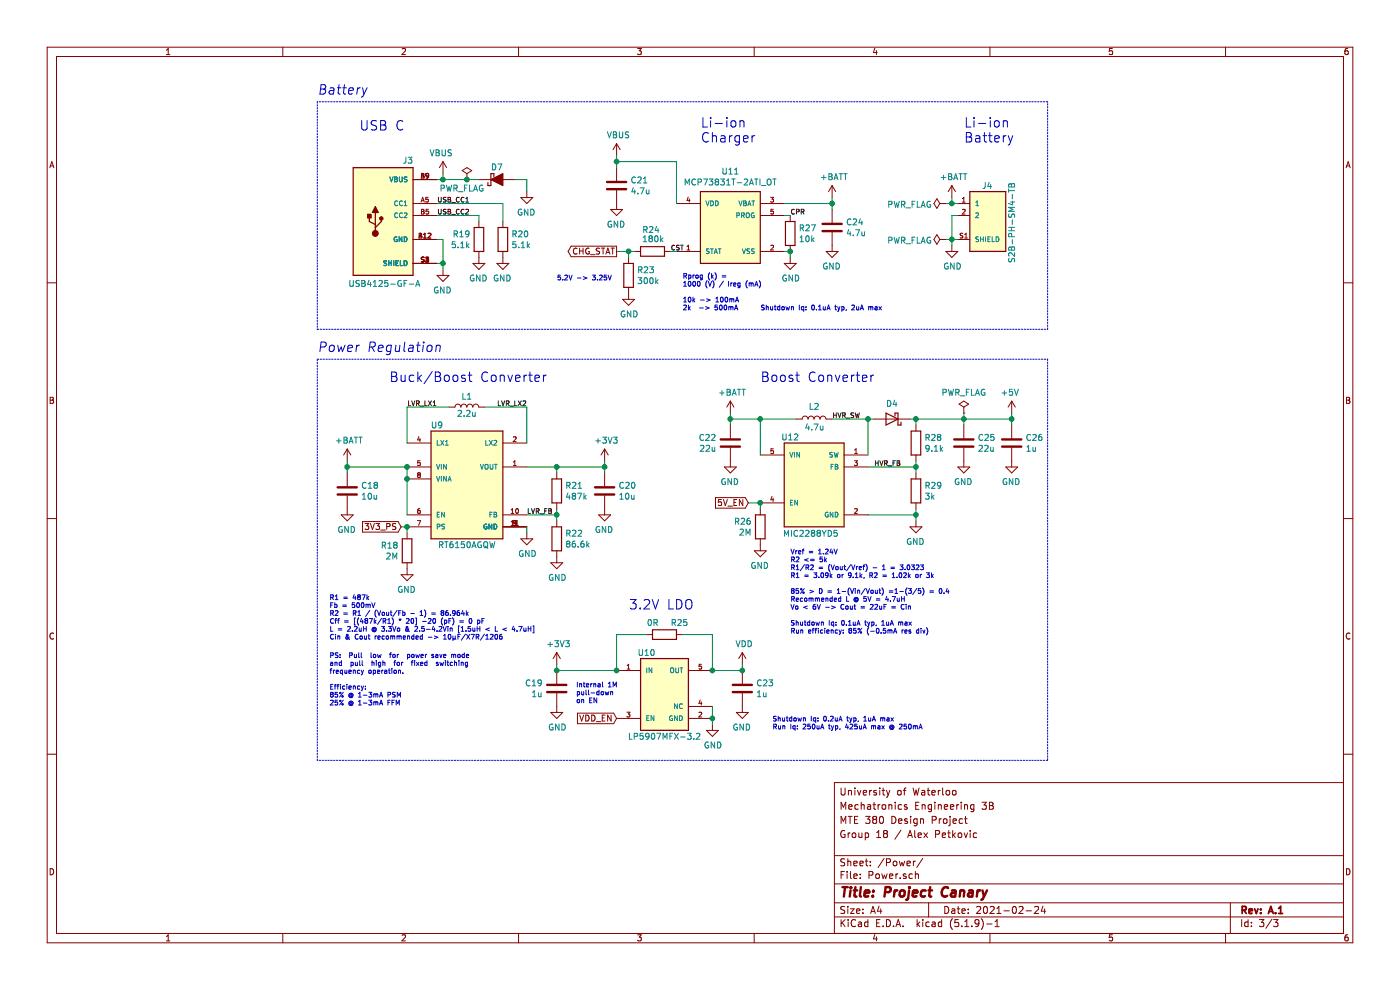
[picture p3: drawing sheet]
EESchema Schematic File Version 4
EELAYER 30 0
EELAYER END
$Descr A4 11693 8268
encoding utf-8
Sheet 3 3
Title "Project Canary"
Date "2021-02-24"
Rev "A.1"
Comp ""
Comment1 "Group 18 / Alex Petkovic"
Comment2 "MTE 380 Design Project"
Comment3 "Mechatronics Engineering 3B"
Comment4 "University of Waterloo"
$EndDescr
$Comp
L JetkovKiCADLib:S2B-PH-SM4-TB J4
U 1 1
P 8300 1800
F 0 "J4" H 8200 2050 50  0000 L CNN
F 1 "S2B-PH-SM4-TB" V 8450 1400 50  0000 L CNN
F 2 "JetkovKiCADLib:JST_S2B-PH-SM4-TB" H 8250 1300 50  0001 L BNN
F 3 "http://www.jst-mfg.com/product/pdf/eng/ePH.pdf" H 8300 1800 50  0001 L BNN
F 4 "S2B-PH-SM4-TB(LF)(SN)" H 8250 1300 50  0001 C CNN "Part Number"
F 5 "JST Sales America Inc." H 8250 1300 50  0001 C CNN "Manufacturer"
F 6 "CONN HEADER SMD R/A 2POS 2MM" H 8250 1300 50  0001 C CNN "Description"
F 7 "-25°C +85°C" H 8350 1200 50  0001 C CNN "Temp Range"
	1    8300 1800
	1    0    0    -1  
$EndComp
$Comp
L power:+BATT #PWR078
U 1 1
P 7950 1650
F 0 "#PWR078" H 7950 1500 50  0001 C CNN
F 1 "+BATT" H 7965 1823 50  0000 C CNN
F 2 "" H 7950 1650 50  0001 C CNN
F 3 "" H 7950 1650 50  0001 C CNN
	1    7950 1650
	1    0    0    -1  
$EndComp
$Comp
L power:GND #PWR079
U 1 1
P 7950 2050
F 0 "#PWR079" H 7950 1800 50  0001 C CNN
F 1 "GND" H 7955 1877 50  0000 C CNN
F 2 "" H 7950 2050 50  0001 C CNN
F 3 "" H 7950 2050 50  0001 C CNN
	1    7950 2050
	1    0    0    -1  
$EndComp
Wire Wire Line
	7950 2050 7950 2000
Wire Wire Line
	7950 2000 8000 2000
Wire Wire Line
	8000 1800 7950 1800
Wire Wire Line
	7950 1800 7950 2000
Connection ~ 7950 2000
Wire Wire Line
	7950 1650 7950 1700
Wire Wire Line
	7950 1700 8000 1700
$Comp
L Device:R R22
U 1 1
P 4650 4500
F 0 "R22" H 4720 4546 50  0000 L CNN
F 1 "86.6k" H 4720 4455 50  0000 L CNN
F 2 "JetkovKiCADLib:R_0402_NoSilk" V 4580 4500 50  0001 C CNN
F 3 "https://www.seielect.com/catalog/sei-rmcf_rmcp.pdf" H 4650 4500 50  0001 C CNN
F 4 "RES 86.6K OHM 1% 1/16W 0402" H 4650 4500 50  0001 C CNN "Description"
F 5 "Stackpole Electronics Inc" H 4650 4500 50  0001 C CNN "Manufacturer"
F 6 "RMCF0402FT86K6" H 4650 4500 50  0001 C CNN "Part Number"
F 7 "-55°C +155°C" H 4650 4500 50  0001 C CNN "Temp Range"
	1    4650 4500
	1    0    0    -1  
$EndComp
$Comp
L power:GND #PWR060
U 1 1
P 4650 4650
F 0 "#PWR060" H 4650 4400 50  0001 C CNN
F 1 "GND" H 4655 4477 50  0000 C CNN
F 2 "" H 4650 4650 50  0001 C CNN
F 3 "" H 4650 4650 50  0001 C CNN
	1    4650 4650
	1    0    0    -1  
$EndComp
$Comp
L Device:L L1
U 1 1
P 3900 3400
F 0 "L1" V 3985 3401 50  0000 C CNN
F 1 "2.2u" V 3842 3401 50  0000 C CNN
F 2 "JetkovKiCADLib:MAMK2520T2R2M" H 3900 3400 50  0001 C CNN
F 3 "https://ds.yuden.co.jp/TYCOMPAS/ut/detail?pn=MAMK2520T2R2M%20%20&u=M" H 3900 3400 50  0001 C CNN
F 4 "FIXED IND 2.2UH 1.9A 117 MOHM" H 3900 3400 50  0001 C CNN "Description"
F 5 "Taiyo Yuden" H 3900 3400 50  0001 C CNN "Manufacturer"
F 6 "MAMK2520T2R2M" H 3900 3400 50  0001 C CNN "Part Number"
F 7 "-40°C +105°C" H 3900 3400 50  0001 C CNN "Temp Range"
	1    3900 3400
	0    -1   -1   0   
$EndComp
Wire Wire Line
	3750 3400 3400 3400
Wire Wire Line
	4050 3400 4400 3400
Wire Wire Line
	4650 4250 4650 4300
Connection ~ 4650 4300
Wire Wire Line
	4650 4300 4650 4350
Wire Wire Line
	4650 3950 4650 3900
$Comp
L power:GND #PWR059
U 1 1
P 4400 4450
F 0 "#PWR059" H 4400 4200 50  0001 C CNN
F 1 "GND" H 4405 4277 50  0000 C CNN
F 2 "" H 4400 4450 50  0001 C CNN
F 3 "" H 4400 4450 50  0001 C CNN
	1    4400 4450
	1    0    0    -1  
$EndComp
Wire Wire Line
	4400 4400 4400 4450
$Comp
L Device:C C20
U 1 1
P 5050 4100
F 0 "C20" H 5165 4146 50  0000 L CNN
F 1 "10u" H 5165 4055 50  0000 L CNN
F 2 "JetkovKiCADLib:C_0603" H 5088 3950 50  0001 C CNN
F 3 "https://www.samsungsem.com/resources/file/global/support/product_catalog/MLCC.pdf" H 5050 4100 50  0001 C CNN
F 4 "Samsung Electro-Mechanics" H 5050 4100 50  0001 C CNN "Manufacturer"
F 5 "CL10A106MP8NNNC" H 5050 4100 50  0001 C CNN "Part Number"
F 6 "CAP CER 10UF 10V X5R 0603" H 5050 4100 50  0001 C CNN "Description"
F 7 "-55°C +85°C" H 5050 4100 50  0001 C CNN "Temp Range"
	1    5050 4100
	1    0    0    -1  
$EndComp
$Comp
L power:GND #PWR064
U 1 1
P 5050 4250
F 0 "#PWR064" H 5050 4000 50  0001 C CNN
F 1 "GND" H 5055 4077 50  0000 C CNN
F 2 "" H 5050 4250 50  0001 C CNN
F 3 "" H 5050 4250 50  0001 C CNN
	1    5050 4250
	-1   0    0    -1  
$EndComp
$Comp
L Device:C C18
U 1 1
P 2900 4100
F 0 "C18" H 3015 4146 50  0000 L CNN
F 1 "10u" H 3015 4055 50  0000 L CNN
F 2 "JetkovKiCADLib:C_0603" H 2938 3950 50  0001 C CNN
F 3 "https://www.samsungsem.com/resources/file/global/support/product_catalog/MLCC.pdf" H 2900 4100 50  0001 C CNN
F 4 "Samsung Electro-Mechanics" H 2900 4100 50  0001 C CNN "Manufacturer"
F 5 "CL10A106MP8NNNC" H 2900 4100 50  0001 C CNN "Part Number"
F 6 "CAP CER 10UF 10V X5R 0603" H 2900 4100 50  0001 C CNN "Description"
F 7 "-55°C +85°C" H 2900 4100 50  0001 C CNN "Temp Range"
	1    2900 4100
	1    0    0    -1  
$EndComp
$Comp
L power:GND #PWR053
U 1 1
P 2900 4250
F 0 "#PWR053" H 2900 4000 50  0001 C CNN
F 1 "GND" H 2905 4077 50  0000 C CNN
F 2 "" H 2900 4250 50  0001 C CNN
F 3 "" H 2900 4250 50  0001 C CNN
	1    2900 4250
	-1   0    0    -1  
$EndComp
Wire Wire Line
	3400 4000 3400 3900
Text GLabel 3350 4400 0    50   Input ~ 0
3V3_PS
Wire Wire Line
	5050 3950 5050 3900
Connection ~ 5050 3900
$Comp
L JetkovKiCADLib:MCP73831T-2ATI_OT U11
U 1 1
P 6100 1900
F 0 "U11" H 6100 2370 50  0000 C CNN
F 1 "MCP73831T-2ATI_OT" H 6100 2279 50  0000 C CNN
F 2 "JetkovKiCADLib:MCP7383xx-xxxx_OT" H 6400 1800 50  0001 L BNN
F 3 "https://ww1.microchip.com/downloads/en/DeviceDoc/MCP73831-Family-Data-Sheet-DS20001984H.pdf" H 6350 1800 50  0001 L BNN
F 4 "MCP73831T-2ATI/OT" H 6150 1400 40  0001 C CNN "Part Number"
F 5 "Microchip Technology" H 6150 1400 40  0001 C CNN "Manufacturer"
F 6 "IC BATT CNTL LI-ION 1CEL SOT23-5" H 6150 1400 40  0001 C CNN "Description"
F 7 "-40°C +85°C" H 6150 1400 40  0001 C CNN "Temp Range"
	1    6100 1900
	1    0    0    -1  
$EndComp
Wire Wire Line
	6600 1800 6550 1800
Connection ~ 6600 2100
Wire Wire Line
	6600 2150 6600 2100
Wire Wire Line
	6550 2100 6600 2100
$Comp
L power:GND #PWR074
U 1 1
P 6600 2150
F 0 "#PWR074" H 6600 1900 50  0001 C CNN
F 1 "GND" H 6605 1977 50  0000 C CNN
F 2 "" H 6600 2150 50  0001 C CNN
F 3 "" H 6600 2150 50  0001 C CNN
	1    6600 2150
	1    0    0    -1  
$EndComp
$Comp
L Device:R R27
U 1 1
P 6600 1950
F 0 "R27" H 6670 1996 50  0000 L CNN
F 1 "10k" H 6670 1905 50  0000 L CNN
F 2 "JetkovKiCADLib:R_0402_NoSilk" V 6530 1950 50  0001 C CNN
F 3 "https://www.seielect.com/catalog/sei-rmcf_rmcp.pdf" H 6600 1950 50  0001 C CNN
F 4 "RES 10K OHM 1% 1/16W 0402" H 6600 1950 50  0001 C CNN "Description"
F 5 "Stackpole Electronics Inc" H 6600 1950 50  0001 C CNN "Manufacturer"
F 6 "RMCF0402FT10K0" H 6600 1950 50  0001 C CNN "Part Number"
F 7 "-55°C +155°C" H 6600 1950 50  0001 C CNN "Temp Range"
	1    6600 1950
	1    0    0    -1  
$EndComp
$Comp
L power:+3V3 #PWR063
U 1 1
P 5050 3850
F 0 "#PWR063" H 5050 3700 50  0001 C CNN
F 1 "+3V3" H 5065 4023 50  0000 C CNN
F 2 "" H 5050 3850 50  0001 C CNN
F 3 "" H 5050 3850 50  0001 C CNN
	1    5050 3850
	1    0    0    -1  
$EndComp
Connection ~ 3400 3900
$Comp
L JetkovKiCADLib:RT6150AGQW U9
U 1 1
P 3900 4100
F 0 "U9" H 3650 4650 50  0000 C CNN
F 1 "RT6150AGQW" H 3900 3650 50  0000 C CNN
F 2 "JetkovKiCADLib:RT6150AGQW" H 4150 3500 50  0001 L BNN
F 3 "https://www.richtek.com/assets/product_file/RT6150A=RT6150B/DS6150AB-05.pdf" H 4150 3500 50  0001 L BNN
F 4 "IC REG BCK BST ADJ 800MA 10WDFN" H 3900 3400 40  0001 C CNN "Description"
F 5 "Richtek USA Inc." H 3900 3400 40  0001 C CNN "Manufacturer"
F 6 "RT6150AGQW" H 3900 3400 40  0001 C CNN "Part Number"
F 7 "-40°C +85°C" H 3900 3400 40  0001 C CNN "Temp Range"
	1    3900 4100
	1    0    0    -1  
$EndComp
Wire Wire Line
	3400 4000 3400 4300
Connection ~ 3400 4000
Wire Wire Line
	2900 3900 3400 3900
Wire Wire Line
	2900 3950 2900 3900
$Comp
L power:+BATT #PWR052
U 1 1
P 2900 3850
F 0 "#PWR052" H 2900 3700 50  0001 C CNN
F 1 "+BATT" H 2915 4023 50  0000 C CNN
F 2 "" H 2900 3850 50  0001 C CNN
F 3 "" H 2900 3850 50  0001 C CNN
	1    2900 3850
	1    0    0    -1  
$EndComp
Wire Wire Line
	2900 3850 2900 3900
Connection ~ 2900 3900
$Comp
L Device:C C24
U 1 1
P 6950 1900
F 0 "C24" H 7065 1946 50  0000 L CNN
F 1 "4.7u" H 7065 1855 50  0000 L CNN
F 2 "JetkovKiCADLib:C_0402_NoSilk" H 6988 1750 50  0001 C CNN
F 3 "https://media.digikey.com/pdf/Data%20Sheets/Samsung%20PDFs/CL05A475MP5NRNC_Char.pdf" H 6950 1900 50  0001 C CNN
F 4 "CAP CER 4.7UF 10V X5R 0402" H 6950 1900 50  0001 C CNN "Description"
F 5 "Samsung Electro-Mechanics" H 6950 1900 50  0001 C CNN "Manufacturer"
F 6 "CL05A475MP5NRNC" H 6950 1900 50  0001 C CNN "Part Number"
F 7 "-55°C +85°C" H 6950 1900 50  0001 C CNN "Temp Range"
	1    6950 1900
	1    0    0    -1  
$EndComp
$Comp
L power:GND #PWR076
U 1 1
P 6950 2050
F 0 "#PWR076" H 6950 1800 50  0001 C CNN
F 1 "GND" H 6955 1877 50  0000 C CNN
F 2 "" H 6950 2050 50  0001 C CNN
F 3 "" H 6950 2050 50  0001 C CNN
	1    6950 2050
	-1   0    0    -1  
$EndComp
Wire Wire Line
	6950 1750 6950 1700
Wire Wire Line
	6950 1700 6550 1700
$Comp
L power:+BATT #PWR075
U 1 1
P 6950 1650
F 0 "#PWR075" H 6950 1500 50  0001 C CNN
F 1 "+BATT" H 6965 1823 50  0000 C CNN
F 2 "" H 6950 1650 50  0001 C CNN
F 3 "" H 6950 1650 50  0001 C CNN
	1    6950 1650
	1    0    0    -1  
$EndComp
Wire Wire Line
	6950 1650 6950 1700
Connection ~ 6950 1700
Wire Wire Line
	5650 1350 5650 1700
Text Notes 5700 2600 0    40   ~ 0
Rprog (k) = \n1000 (V) / Ireg (mA)\n\n10k -> 100mA\n2k  -> 500mA
$Comp
L Device:R R21
U 1 1
P 4650 4100
F 0 "R21" H 4720 4146 50  0000 L CNN
F 1 "487k" H 4720 4055 50  0000 L CNN
F 2 "JetkovKiCADLib:R_0402_NoSilk" V 4580 4100 50  0001 C CNN
F 3 "https://www.seielect.com/catalog/sei-rmcf_rmcp.pdf" H 4650 4100 50  0001 C CNN
F 4 "RES 487K OHM 1% 1/16W 0402" H 4650 4100 50  0001 C CNN "Description"
F 5 "Stackpole Electronics Inc" H 4650 4100 50  0001 C CNN "Manufacturer"
F 6 "RMCF0402FT487K" H 4650 4100 50  0001 C CNN "Part Number"
F 7 "-55°C +155°C" H 4650 4100 50  0001 C CNN "Temp Range"
	1    4650 4100
	1    0    0    -1  
$EndComp
Wire Wire Line
	4650 3900 5050 3900
Connection ~ 4650 3900
Wire Wire Line
	4400 3900 4650 3900
Wire Wire Line
	4400 4300 4650 4300
Wire Wire Line
	3400 3400 3400 3700
Wire Wire Line
	4400 3400 4400 3700
Text Notes 3250 3200 0    79   ~ 0
Buck/Boost Converter
Wire Wire Line
	5050 3850 5050 3900
Text Notes 6600 5100 0    40   ~ 0
Vref = 1.24V\nR2 <= 5k\nR1/R2 = (Vout/Vref) - 1 = 3.0323\nR1 = 3.09k or 9.1k, R2 = 1.02k or 3k\n\n85% > D = 1-(Vin/Vout) =1-(3/5) = 0.4\nRecommended L @ 5V = 4.7uH\nVo < 6V -> Cout = 22uF = Cin\n
$Comp
L Device:L L2
U 1 1
P 6800 3500
F 0 "L2" V 6900 3500 50  0000 C CNN
F 1 "4.7u" V 6728 3497 50  0000 C CNN
F 2 "JetkovKiCADLib:LQH3NPZ4R7MMEL" H 6800 3500 50  0001 C CNN
F 3 "https://search.murata.co.jp/Ceramy/image/img/P02/JELF243A-9140.pdf" H 6800 3500 50  0001 C CNN
F 4 "FIXED IND 4.7UH 1A 120 MOHM SMD" H 6800 3500 50  0001 C CNN "Description"
F 5 "Murata Electronics" H 6800 3500 50  0001 C CNN "Manufacturer"
F 6 "LQH3NPZ4R7MMEL" H 6800 3500 50  0001 C CNN "Part Number"
F 7 "-40°C +105°C" H 6800 3500 50  0001 C CNN "Temp Range"
	1    6800 3500
	0    -1   -1   0   
$EndComp
Text Notes 6350 3200 0    79   ~ 0
Boost Converter
Connection ~ 8050 3500
$Comp
L power:+5V #PWR081
U 1 1
P 8450 3450
F 0 "#PWR081" H 8450 3300 50  0001 C CNN
F 1 "+5V" H 8465 3623 50  0000 C CNN
F 2 "" H 8450 3450 50  0001 C CNN
F 3 "" H 8450 3450 50  0001 C CNN
	1    8450 3450
	-1   0    0    -1  
$EndComp
Connection ~ 6100 3500
Wire Wire Line
	6100 3450 6100 3500
$Comp
L power:+BATT #PWR069
U 1 1
P 6100 3450
F 0 "#PWR069" H 6100 3300 50  0001 C CNN
F 1 "+BATT" H 6115 3623 50  0000 C CNN
F 2 "" H 6100 3450 50  0001 C CNN
F 3 "" H 6100 3450 50  0001 C CNN
	1    6100 3450
	1    0    0    -1  
$EndComp
$Comp
L power:GND #PWR073
U 1 1
P 6350 4550
F 0 "#PWR073" H 6350 4300 50  0001 C CNN
F 1 "GND" H 6355 4377 50  0000 C CNN
F 2 "" H 6350 4550 50  0001 C CNN
F 3 "" H 6350 4550 50  0001 C CNN
	1    6350 4550
	-1   0    0    -1  
$EndComp
Wire Wire Line
	6350 4200 6350 4250
Wire Wire Line
	6250 4200 6350 4200
$Comp
L Device:R R26
U 1 1
P 6350 4400
F 0 "R26" H 6420 4446 50  0000 L CNN
F 1 "2M" H 6420 4355 50  0000 L CNN
F 2 "JetkovKiCADLib:R_0402_NoSilk" V 6280 4400 50  0001 C CNN
F 3 "https://www.seielect.com/catalog/sei-rmcf_rmcp.pdf" H 6350 4400 50  0001 C CNN
F 4 "RES 2M OHM 1% 1/16W 0402" H 6350 4400 50  0001 C CNN "Description"
F 5 "Stackpole Electronics Inc" H 6350 4400 50  0001 C CNN "Manufacturer"
F 6 "RMCF0402FT2M00" H 6350 4400 50  0001 C CNN "Part Number"
F 7 "-55°C +155°C" H 6350 4400 50  0001 C CNN "Temp Range"
	1    6350 4400
	-1   0    0    -1  
$EndComp
Connection ~ 7650 4300
Wire Wire Line
	7650 4350 7650 4300
$Comp
L power:GND #PWR077
U 1 1
P 7650 4350
F 0 "#PWR077" H 7650 4100 50  0001 C CNN
F 1 "GND" H 7655 4177 50  0000 C CNN
F 2 "" H 7650 4350 50  0001 C CNN
F 3 "" H 7650 4350 50  0001 C CNN
	1    7650 4350
	-1   0    0    -1  
$EndComp
Wire Wire Line
	8050 3550 8050 3500
Wire Wire Line
	7650 3500 7600 3500
Wire Wire Line
	7650 3550 7650 3500
Connection ~ 7650 3900
Wire Wire Line
	7650 3900 7650 3850
Wire Wire Line
	7650 3950 7650 3900
Wire Wire Line
	7650 4300 7650 4250
Wire Wire Line
	7250 4300 7650 4300
Wire Wire Line
	7250 3900 7650 3900
Connection ~ 7250 3500
Wire Wire Line
	7300 3500 7250 3500
$Comp
L Device:D_Schottky D4
U 1 1
P 7450 3500
F 0 "D4" H 7450 3375 50  0000 C CNN
F 1 "D_Schottky" H 7450 3374 50  0001 C CNN
F 2 "JetkovKiCADLib:PMEG2010EA" H 7450 3500 50  0001 C CNN
F 3 "https://assets.nexperia.com/documents/data-sheet/PMEG2010EA.pdf" H 7450 3500 50  0001 C CNN
F 4 "DIODE SCHOTTKY 20V 1A SOD323" H 7450 3500 50  0001 C CNN "Description"
F 5 "Nexperia USA Inc." H 7450 3500 50  0001 C CNN "Manufacturer"
F 6 "PMEG2010EA,135" H 7450 3500 50  0001 C CNN "Part Number"
F 7 "-65°C +125°C" H 7450 3500 50  0001 C CNN "Temp Range"
	1    7450 3500
	-1   0    0    1   
$EndComp
$Comp
L power:GND #PWR080
U 1 1
P 8050 3850
F 0 "#PWR080" H 8050 3600 50  0001 C CNN
F 1 "GND" H 8055 3677 50  0000 C CNN
F 2 "" H 8050 3850 50  0001 C CNN
F 3 "" H 8050 3850 50  0001 C CNN
	1    8050 3850
	-1   0    0    -1  
$EndComp
$Comp
L Device:C C25
U 1 1
P 8050 3700
F 0 "C25" H 8165 3746 50  0000 L CNN
F 1 "22u" H 8165 3655 50  0000 L CNN
F 2 "JetkovKiCADLib:C_0603" H 8088 3550 50  0001 C CNN
F 3 "https://search.murata.co.jp/Ceramy/image/img/A01X/G101/ENG/GRM188R61A226ME15-01.pdf" H 8050 3700 50  0001 C CNN
F 4 "CAP CER 22UF 10V X5R 0603" H 8050 3700 50  0001 C CNN "Description"
F 5 "Murata Electronics" H 8050 3700 50  0001 C CNN "Manufacturer"
F 6 "GRM188R61A226ME15D" H 8050 3700 50  0001 C CNN "Part Number"
F 7 "-55°C +85°C" H 8050 3700 50  0001 C CNN "Temp Range"
	1    8050 3700
	1    0    0    -1  
$EndComp
Connection ~ 6350 3500
Wire Wire Line
	6100 3500 6350 3500
Wire Wire Line
	6100 3550 6100 3500
Text GLabel 6250 4200 0    50   Input ~ 0
5V_EN
$Comp
L power:GND #PWR070
U 1 1
P 6100 3850
F 0 "#PWR070" H 6100 3600 50  0001 C CNN
F 1 "GND" H 6105 3677 50  0000 C CNN
F 2 "" H 6100 3850 50  0001 C CNN
F 3 "" H 6100 3850 50  0001 C CNN
	1    6100 3850
	-1   0    0    -1  
$EndComp
$Comp
L Device:C C22
U 1 1
P 6100 3700
F 0 "C22" H 6215 3746 50  0000 L CNN
F 1 "22u" H 6215 3655 50  0000 L CNN
F 2 "JetkovKiCADLib:C_0603" H 6138 3550 50  0001 C CNN
F 3 "https://search.murata.co.jp/Ceramy/image/img/A01X/G101/ENG/GRM188R61A226ME15-01.pdf" H 6100 3700 50  0001 C CNN
F 4 "CAP CER 22UF 10V X5R 0603" H 6100 3700 50  0001 C CNN "Description"
F 5 "Murata Electronics" H 6100 3700 50  0001 C CNN "Manufacturer"
F 6 "GRM188R61A226ME15D" H 6100 3700 50  0001 C CNN "Part Number"
F 7 "-55°C +85°C" H 6100 3700 50  0001 C CNN "Temp Range"
	1    6100 3700
	-1   0    0    -1  
$EndComp
Wire Wire Line
	7250 3500 7250 3800
Wire Wire Line
	6950 3500 7250 3500
Wire Wire Line
	6350 3500 6350 3800
Wire Wire Line
	6650 3500 6350 3500
$Comp
L Device:R R28
U 1 1
P 7650 3700
F 0 "R28" H 7720 3746 50  0000 L CNN
F 1 "9.1k" H 7720 3655 50  0000 L CNN
F 2 "JetkovKiCADLib:R_0402_NoSilk" V 7580 3700 50  0001 C CNN
F 3 "https://www.seielect.com/catalog/sei-rmcf_rmcp.pdf" H 7650 3700 50  0001 C CNN
F 4 "RES 9.1K OHM 1% 1/16W 0402" H 7650 3700 50  0001 C CNN "Description"
F 5 "Stackpole Electronics Inc" H 7650 3700 50  0001 C CNN "Manufacturer"
F 6 "RMCF0402FT9K10" H 7650 3700 50  0001 C CNN "Part Number"
F 7 "-55°C +155°C" H 7650 3700 50  0001 C CNN "Temp Range"
	1    7650 3700
	1    0    0    -1  
$EndComp
$Comp
L Device:R R29
U 1 1
P 7650 4100
F 0 "R29" H 7720 4146 50  0000 L CNN
F 1 "3k" H 7720 4055 50  0000 L CNN
F 2 "JetkovKiCADLib:R_0402_NoSilk" V 7580 4100 50  0001 C CNN
F 3 "https://www.seielect.com/catalog/sei-rmcf_rmcp.pdf" H 7650 4100 50  0001 C CNN
F 4 "RES 3K OHM 1% 1/16W 0402" H 7650 4100 50  0001 C CNN "Description"
F 5 "Stackpole Electronics Inc" H 7650 4100 50  0001 C CNN "Manufacturer"
F 6 "RMCF0402FT3K00" H 7650 4100 50  0001 C CNN "Part Number"
F 7 "-55°C +155°C" H 7650 4100 50  0001 C CNN "Temp Range"
	1    7650 4100
	1    0    0    -1  
$EndComp
Text Notes 5850 1200 0    79   ~ 0
Li-ion\nCharger
Text Notes 8050 1200 0    79   ~ 0
Li-ion\nBattery
Text Notes 3000 1100 0    79   ~ 0
USB C
Wire Wire Line
	3700 1500 3650 1500
Wire Wire Line
	3700 1450 3700 1500
$Comp
L power:VBUS #PWR055
U 1 1
P 3700 1450
F 0 "#PWR055" H 3700 1300 50  0001 C CNN
F 1 "VBUS" H 3715 1623 50  0000 C CNN
F 2 "" H 3700 1450 50  0001 C CNN
F 3 "" H 3700 1450 50  0001 C CNN
	1    3700 1450
	-1   0    0    -1  
$EndComp
Wire Wire Line
	4200 1700 4200 1850
Wire Wire Line
	3650 1700 4200 1700
Wire Wire Line
	4000 1800 3650 1800
Wire Wire Line
	4000 1850 4000 1800
$Comp
L power:GND #PWR058
U 1 1
P 4200 2150
F 0 "#PWR058" H 4200 1900 50  0001 C CNN
F 1 "GND" H 4205 1977 50  0000 C CNN
F 2 "" H 4200 2150 50  0001 C CNN
F 3 "" H 4200 2150 50  0001 C CNN
	1    4200 2150
	-1   0    0    -1  
$EndComp
$Comp
L power:GND #PWR057
U 1 1
P 4000 2150
F 0 "#PWR057" H 4000 1900 50  0001 C CNN
F 1 "GND" H 4005 1977 50  0000 C CNN
F 2 "" H 4000 2150 50  0001 C CNN
F 3 "" H 4000 2150 50  0001 C CNN
	1    4000 2150
	-1   0    0    -1  
$EndComp
Wire Wire Line
	3700 2200 3700 2000
Connection ~ 3700 2200
Wire Wire Line
	3650 2200 3700 2200
Wire Wire Line
	3700 2000 3650 2000
Wire Wire Line
	3700 2250 3700 2200
$Comp
L power:GND #PWR056
U 1 1
P 3700 2250
F 0 "#PWR056" H 3700 2000 50  0001 C CNN
F 1 "GND" H 3705 2077 50  0000 C CNN
F 2 "" H 3700 2250 50  0001 C CNN
F 3 "" H 3700 2250 50  0001 C CNN
	1    3700 2250
	-1   0    0    -1  
$EndComp
$Comp
L Device:R R19
U 1 1
P 4000 2000
F 0 "R19" H 4070 2046 50  0000 L CNN
F 1 "5.1k" H 4070 1955 50  0000 L CNN
F 2 "JetkovKiCADLib:R_0402_NoSilk" V 3930 2000 50  0001 C CNN
F 3 "https://www.seielect.com/catalog/sei-rmcf_rmcp.pdf" H 4000 2000 50  0001 C CNN
F 4 "RES 5.1K OHM 1% 1/16W 0402" H 4000 2000 50  0001 C CNN "Description"
F 5 "Stackpole Electronics Inc" H 4000 2000 50  0001 C CNN "Manufacturer"
F 6 "RMCF0402FT5K10" H 4000 2000 50  0001 C CNN "Part Number"
F 7 "-55°C +155°C" H 4000 2000 50  0001 C CNN "Temp Range"
	1    4000 2000
	-1   0    0    -1  
$EndComp
$Comp
L Device:R R20
U 1 1
P 4200 2000
F 0 "R20" H 4270 2046 50  0000 L CNN
F 1 "5.1k" H 4270 1955 50  0000 L CNN
F 2 "JetkovKiCADLib:R_0402_NoSilk" V 4130 2000 50  0001 C CNN
F 3 "https://www.seielect.com/catalog/sei-rmcf_rmcp.pdf" H 4200 2000 50  0001 C CNN
F 4 "RES 5.1K OHM 1% 1/16W 0402" H 4200 2000 50  0001 C CNN "Description"
F 5 "Stackpole Electronics Inc" H 4200 2000 50  0001 C CNN "Manufacturer"
F 6 "RMCF0402FT5K10" H 4200 2000 50  0001 C CNN "Part Number"
F 7 "-55°C +155°C" H 4200 2000 50  0001 C CNN "Temp Range"
	1    4200 2000
	1    0    0    -1  
$EndComp
$Comp
L JetkovKiCADLib:USB4125-GF-A J3
U 1 1
P 3200 1800
F 0 "J3" H 2947 2261 50  0000 L CNN
F 1 "USB4125-GF-A" H 2886 1232 50  0000 L CNN
F 2 "JetkovKiCADLib:USB4125-GF-A" H 3200 1800 50  0001 L BNN
F 3 "https://gct.co/files/drawings/usb4125.pdf" H 3200 1800 50  0001 L BNN
F 4 "USB4125-GF-A" H 3200 1800 50  0001 L BNN "Part Number"
F 5 "GCT" H 3200 1800 50  0001 L BNN "Manufacturer"
F 6 "USB C REC, GF, RA, 6P, SMT, TH S" H 3200 1800 50  0001 L BNN "Description"
F 7 "" H 3200 1800 50  0001 L BNN "Temp Range"
	1    3200 1800
	-1   0    0    -1  
$EndComp
$Comp
L Device:C C21
U 1 1
P 5150 1550
F 0 "C21" H 5265 1596 50  0000 L CNN
F 1 "4.7u" H 5265 1505 50  0000 L CNN
F 2 "JetkovKiCADLib:C_0402_NoSilk" H 5188 1400 50  0001 C CNN
F 3 "https://media.digikey.com/pdf/Data%20Sheets/Samsung%20PDFs/CL05A475MP5NRNC_Char.pdf" H 5150 1550 50  0001 C CNN
F 4 "CAP CER 4.7UF 10V X5R 0402" H 5150 1550 50  0001 C CNN "Description"
F 5 "Samsung Electro-Mechanics" H 5150 1550 50  0001 C CNN "Manufacturer"
F 6 "CL05A475MP5NRNC" H 5150 1550 50  0001 C CNN "Part Number"
F 7 "-55°C +85°C" H 5150 1550 50  0001 C CNN "Temp Range"
	1    5150 1550
	1    0    0    -1  
$EndComp
Wire Wire Line
	5150 1350 5150 1400
Connection ~ 5150 1350
Wire Wire Line
	5150 1300 5150 1350
$Comp
L power:VBUS #PWR065
U 1 1
P 5150 1300
F 0 "#PWR065" H 5150 1150 50  0001 C CNN
F 1 "VBUS" H 5165 1473 50  0000 C CNN
F 2 "" H 5150 1300 50  0001 C CNN
F 3 "" H 5150 1300 50  0001 C CNN
	1    5150 1300
	1    0    0    -1  
$EndComp
$Comp
L power:GND #PWR066
U 1 1
P 5150 1700
F 0 "#PWR066" H 5150 1450 50  0001 C CNN
F 1 "GND" H 5155 1527 50  0000 C CNN
F 2 "" H 5150 1700 50  0001 C CNN
F 3 "" H 5150 1700 50  0001 C CNN
	1    5150 1700
	-1   0    0    -1  
$EndComp
Wire Notes Line
	2650 2750 8750 2750
Wire Notes Line
	8750 2750 8750 850 
Wire Notes Line
	8750 850  2650 850 
Wire Notes Line
	2650 850  2650 2750
Text Notes 2650 800  0    79   Italic 0
Battery
Wire Notes Line
	8750 6350 2650 6350
Wire Notes Line
	2650 6350 2650 3000
Wire Notes Line
	8750 3000 8750 6350
Text Notes 5250 5100 0    79   ~ 0
3.2V LDO
$Comp
L power:GND #PWR072
U 1 1
P 6200 5900
F 0 "#PWR072" H 6200 5650 50  0001 C CNN
F 1 "GND" H 6205 5727 50  0000 C CNN
F 2 "" H 6200 5900 50  0001 C CNN
F 3 "" H 6200 5900 50  0001 C CNN
	1    6200 5900
	-1   0    0    -1  
$EndComp
$Comp
L power:GND #PWR068
U 1 1
P 5950 6050
F 0 "#PWR068" H 5950 5800 50  0001 C CNN
F 1 "GND" H 5955 5877 50  0000 C CNN
F 2 "" H 5950 6050 50  0001 C CNN
F 3 "" H 5950 6050 50  0001 C CNN
	1    5950 6050
	1    0    0    -1  
$EndComp
Wire Wire Line
	5950 5600 5950 5300
$Comp
L power:VDD #PWR071
U 1 1
P 6200 5550
F 0 "#PWR071" H 6200 5400 50  0001 C CNN
F 1 "VDD" H 6215 5723 50  0000 C CNN
F 2 "" H 6200 5550 50  0001 C CNN
F 3 "" H 6200 5550 50  0001 C CNN
	1    6200 5550
	1    0    0    -1  
$EndComp
$Comp
L Device:C C23
U 1 1
P 6200 5750
F 0 "C23" H 6315 5796 50  0000 L CNN
F 1 "1u" H 6315 5705 50  0000 L CNN
F 2 "JetkovKiCADLib:C_0402_NoSilk" H 6238 5600 50  0001 C CNN
F 3 "https://media.digikey.com/pdf/Data%20Sheets/Samsung%20PDFs/CL05A105KP5NNNC_Spec.pdf" H 6200 5750 50  0001 C CNN
F 4 "CAP CER 1UF 10V X5R 0402" H 6200 5750 50  0001 C CNN "Description"
F 5 "Samsung Electro-Mechanics" H 6200 5750 50  0001 C CNN "Manufacturer"
F 6 "CL05A105KP5NNNC" H 6200 5750 50  0001 C CNN "Part Number"
F 7 "-55°C +85°C" H 6200 5750 50  0001 C CNN "Temp Range"
	1    6200 5750
	1    0    0    -1  
$EndComp
Connection ~ 6200 5600
Wire Wire Line
	6200 5600 6200 5550
Wire Wire Line
	5950 5600 6200 5600
Connection ~ 4650 5600
Wire Wire Line
	4650 5600 4650 5550
$Comp
L power:GND #PWR062
U 1 1
P 4650 5900
F 0 "#PWR062" H 4650 5650 50  0001 C CNN
F 1 "GND" H 4655 5727 50  0000 C CNN
F 2 "" H 4650 5900 50  0001 C CNN
F 3 "" H 4650 5900 50  0001 C CNN
	1    4650 5900
	1    0    0    -1  
$EndComp
$Comp
L Device:C C19
U 1 1
P 4650 5750
F 0 "C19" H 4765 5796 50  0000 L CNN
F 1 "1u" H 4765 5705 50  0000 L CNN
F 2 "JetkovKiCADLib:C_0402_NoSilk" H 4688 5600 50  0001 C CNN
F 3 "https://media.digikey.com/pdf/Data%20Sheets/Samsung%20PDFs/CL05A105KP5NNNC_Spec.pdf" H 4650 5750 50  0001 C CNN
F 4 "CAP CER 1UF 10V X5R 0402" H 4650 5750 50  0001 C CNN "Description"
F 5 "Samsung Electro-Mechanics" H 4650 5750 50  0001 C CNN "Manufacturer"
F 6 "CL05A105KP5NNNC" H 4650 5750 50  0001 C CNN "Part Number"
F 7 "-55°C +85°C" H 4650 5750 50  0001 C CNN "Temp Range"
	1    4650 5750
	-1   0    0    -1  
$EndComp
$Comp
L power:+3V3 #PWR061
U 1 1
P 4650 5550
F 0 "#PWR061" H 4650 5400 50  0001 C CNN
F 1 "+3V3" H 4665 5723 50  0000 C CNN
F 2 "" H 4650 5550 50  0001 C CNN
F 3 "" H 4650 5550 50  0001 C CNN
	1    4650 5550
	1    0    0    -1  
$EndComp
Wire Wire Line
	5700 5300 5950 5300
Wire Wire Line
	5400 5300 5150 5300
$Comp
L Device:R R25
U 1 1
P 5550 5300
F 0 "R25" V 5450 5350 50  0000 L CNN
F 1 "0R" V 5450 5150 50  0000 L CNN
F 2 "JetkovKiCADLib:R_0402_NoSilk" V 5480 5300 50  0001 C CNN
F 3 "https://www.seielect.com/catalog/sei-rmcf_rmcp.pdf" H 5550 5300 50  0001 C CNN
F 4 "RES 0 OHM JUMPER 1/16W 0402" H 5550 5300 50  0001 C CNN "Description"
F 5 "Stackpole Electronics Inc" H 5550 5300 50  0001 C CNN "Manufacturer"
F 6 "RMCF0402ZT0R00" H 5550 5300 50  0001 C CNN "Part Number"
F 7 "-55°C +155°C" H 5550 5300 50  0001 C CNN "Temp Range"
	1    5550 5300
	0    1    1    0   
$EndComp
Text Notes 2650 2950 0    79   Italic 0
Power Regulation
Wire Notes Line
	2650 3000 8750 3000
$Comp
L power:GND #PWR054
U 1 1
P 3400 4750
F 0 "#PWR054" H 3400 4500 50  0001 C CNN
F 1 "GND" H 3405 4577 50  0000 C CNN
F 2 "" H 3400 4750 50  0001 C CNN
F 3 "" H 3400 4750 50  0001 C CNN
	1    3400 4750
	-1   0    0    -1  
$EndComp
$Comp
L Device:R R18
U 1 1
P 3400 4600
F 0 "R18" H 3470 4646 50  0000 L CNN
F 1 "2M" H 3470 4555 50  0000 L CNN
F 2 "JetkovKiCADLib:R_0402_NoSilk" V 3330 4600 50  0001 C CNN
F 3 "https://www.seielect.com/catalog/sei-rmcf_rmcp.pdf" H 3400 4600 50  0001 C CNN
F 4 "RES 2M OHM 1% 1/16W 0402" H 3400 4600 50  0001 C CNN "Description"
F 5 "Stackpole Electronics Inc" H 3400 4600 50  0001 C CNN "Manufacturer"
F 6 "RMCF0402FT2M00" H 3400 4600 50  0001 C CNN "Part Number"
F 7 "-55°C +155°C" H 3400 4600 50  0001 C CNN "Temp Range"
	1    3400 4600
	-1   0    0    -1  
$EndComp
Wire Wire Line
	3400 4450 3400 4400
Wire Wire Line
	3400 4400 3350 4400
Connection ~ 3400 4400
Text Notes 2750 5900 0    40   ~ 0
PS:  Pull  low  for  power save mode\nand  pull  high  for  fixed  switching \nfrequency operation. \n\nEfficiency:\n85% @ 1-3mA PSM\n25% @ 1-3mA FFM\n
Text Notes 2750 5350 0    40   ~ 0
R1 = 487k\nFb = 500mV\nR2 = R1 / (Vout/Fb - 1) = 86.964k\nCff = [(487k/R1) * 20] -20 (pF) = 0 pF\nL = 2.2uH @ 3.3Vo & 2.5-4.2Vin [1.5uH < L < 4.7uH]\nCin & Cout recommended -> 10μF/X7R/1206
Text Notes 6600 5300 0    40   ~ 0
Shutdown Iq: 0.1uA typ, 1uA max\nRun efficiency: 85% (-0.5mA res div)
Text Notes 6350 2600 0    40   ~ 0
Shutdown Iq: 0.1uA typ, 2uA max
Connection ~ 5950 5600
Wire Wire Line
	5950 6000 5950 5900
Wire Wire Line
	5950 6050 5950 6000
Connection ~ 5950 6000
Wire Wire Line
	5150 5300 5150 5600
Wire Wire Line
	4650 5600 5150 5600
Connection ~ 5150 5600
Text GLabel 5150 6000 0    50   Input ~ 0
VDD_EN
$Comp
L JetkovKiCADLib:LP5907MFX-3.2 U10
U 1 1
P 5550 5800
F 0 "U10" H 5400 6150 50  0000 C CNN
F 1 "LP5907MFX-3.2" H 5550 5450 50  0000 C CNN
F 2 "JetkovKiCADLib:LP5907MFX" H 5100 5200 50  0001 L BNN
F 3 "http://www.ti.com/general/docs/suppproductinfo.tsp?distId=10&gotoUrl=http%3A%2F%2Fwww.ti.com%2Flit%2Fgpn%2Flp5907" H 5650 5150 50  0001 L BNN
F 4 "LP5907MFX-3.2/NOPB" H 5650 5150 40  0001 C CNN "Part Number"
F 5 "Texas Instruments" H 5650 5150 40  0001 C CNN "Manufacturer"
F 6 "IC REG LINEAR 3.2V 250MA SOT23-5" H 5650 5150 40  0001 C CNN "Description"
F 7 "-40°C +125°C" H 5650 5150 40  0001 C CNN "Temp Range"
	1    5550 5800
	1    0    0    -1  
$EndComp
Text Notes 4810 5881 0    40   ~ 0
Internal 1M \npull-down \non EN
Text Notes 6450 6100 0    40   ~ 0
Shutdown Iq: 0.2uA typ, 1uA max\nRun Iq: 250uA typ, 425uA max @ 250mA
$Comp
L Device:C C?
U 1 1
P 8450 3700
AR Path="/60388BED" Ref="C?"  Part="1" 
AR Path="/60656A7D/60388BED" Ref="C26"  Part="1" 
F 0 "C26" H 8565 3746 50  0000 L CNN
F 1 "1u" H 8565 3655 50  0000 L CNN
F 2 "JetkovKiCADLib:C_0402_NoSilk" H 8488 3550 50  0001 C CNN
F 3 "https://media.digikey.com/pdf/Data%20Sheets/Samsung%20PDFs/CL05A105KP5NNNC_Spec.pdf" H 8450 3700 50  0001 C CNN
F 4 "CAP CER 1UF 10V X5R 0402" H 8450 3700 50  0001 C CNN "Description"
F 5 "Samsung Electro-Mechanics" H 8450 3700 50  0001 C CNN "Manufacturer"
F 6 "CL05A105KP5NNNC" H 8450 3700 50  0001 C CNN "Part Number"
F 7 "-55°C +85°C" H 8450 3700 50  0001 C CNN "Temp Range"
	1    8450 3700
	1    0    0    -1  
$EndComp
$Comp
L power:GND #PWR?
U 1 1
P 8450 3850
AR Path="/60388BF3" Ref="#PWR?"  Part="1" 
AR Path="/60656A7D/60388BF3" Ref="#PWR082"  Part="1" 
F 0 "#PWR082" H 8450 3600 50  0001 C CNN
F 1 "GND" H 8455 3677 50  0000 C CNN
F 2 "" H 8450 3850 50  0001 C CNN
F 3 "" H 8450 3850 50  0001 C CNN
	1    8450 3850
	-1   0    0    -1  
$EndComp
Wire Wire Line
	8450 3450 8450 3500
Wire Wire Line
	8450 3500 8050 3500
Connection ~ 8450 3500
Wire Wire Line
	8450 3500 8450 3550
Wire Wire Line
	7650 3500 8050 3500
Connection ~ 7650 3500
Text Label 6950 3500 0    40   ~ 0
HVR_SW
Text Label 4400 4300 0    40   ~ 0
LVR_FB
Text Label 4150 3400 0    40   ~ 0
LVR_LX2
Text Label 3400 3400 0    40   ~ 0
LVR_LX1
Text Label 7300 3900 0    40   ~ 0
HVR_FB
Text Label 3650 1700 0    40   ~ 0
USB_CC1
Text Label 3650 1800 0    40   ~ 0
USB_CC2
Text Label 6600 1800 0    40   ~ 0
CPR
$Comp
L Device:R R24
U 1 1
P 5450 2100
F 0 "R24" V 5627 2036 50  0000 L CNN
F 1 "180k" V 5550 2000 50  0000 L CNN
F 2 "JetkovKiCADLib:R_0402_NoSilk" V 5380 2100 50  0001 C CNN
F 3 "https://www.seielect.com/catalog/sei-rmcf_rmcp.pdf" H 5450 2100 50  0001 C CNN
F 4 "RES 180K OHM 1% 1/16W 0402" H 5450 2100 50  0001 C CNN "Description"
F 5 "Stackpole Electronics Inc" H 5450 2100 50  0001 C CNN "Manufacturer"
F 6 "RMCF0402FT180K" H 5450 2100 50  0001 C CNN "Part Number"
F 7 "-55°C +155°C" H 5450 2100 50  0001 C CNN "Temp Range"
	1    5450 2100
	0    -1   -1   0   
$EndComp
Wire Wire Line
	5150 2100 5250 2100
Wire Wire Line
	5250 2100 5300 2100
Connection ~ 5250 2100
Wire Wire Line
	5250 2100 5250 2150
$Comp
L power:GND #PWR067
U 1 1
P 5250 2450
F 0 "#PWR067" H 5250 2200 50  0001 C CNN
F 1 "GND" H 5255 2277 50  0000 C CNN
F 2 "" H 5250 2450 50  0001 C CNN
F 3 "" H 5250 2450 50  0001 C CNN
	1    5250 2450
	1    0    0    -1  
$EndComp
$Comp
L Device:R R23
U 1 1
P 5250 2300
F 0 "R23" H 5320 2346 50  0000 L CNN
F 1 "300k" H 5320 2255 50  0000 L CNN
F 2 "JetkovKiCADLib:R_0402_NoSilk" V 5180 2300 50  0001 C CNN
F 3 "https://www.seielect.com/catalog/sei-rmcf_rmcp.pdf" H 5250 2300 50  0001 C CNN
F 4 "RES 300K OHM 1% 1/16W 0402" H 5250 2300 50  0001 C CNN "Description"
F 5 "Stackpole Electronics Inc" H 5250 2300 50  0001 C CNN "Manufacturer"
F 6 "RMCF0402FT300K" H 5250 2300 50  0001 C CNN "Part Number"
F 7 "-55°C +155°C" H 5250 2300 50  0001 C CNN "Temp Range"
	1    5250 2300
	1    0    0    -1  
$EndComp
Text GLabel 5150 2100 0    50   Output ~ 0
CHG_STAT
Text Label 5600 2100 0    40   ~ 0
CST
Wire Wire Line
	5650 2100 5600 2100
Wire Wire Line
	5150 1350 5650 1350
Connection ~ 6350 4200
$Comp
L JetkovKiCADLib:MIC2288YD5 U12
U 1 1
P 6800 4000
F 0 "U12" H 6600 4350 50  0000 C CNN
F 1 "MIC2288YD5" H 6772 3545 50  0000 C CNN
F 2 "JetkovKiCADLib:MIC2288YD5" H 6550 3400 50  0001 L BNN
F 3 "http://www.microchip.com/mymicrochip/filehandler.aspx?ddocname=en580187" H 7100 3550 50  0001 L BNN
F 4 "MIC2288YD5-TR" H 6850 3300 40  0001 C CNN "Part Number"
F 5 "Microchip Technology" H 6850 3300 40  0001 C CNN "Manufacturer"
F 6 "IC REG BOOST ADJ 1.2A TSOT23-5" H 6850 3300 40  0001 C CNN "Description"
F 7 "-40°C +125°C" H 6850 3300 40  0001 C CNN "Temp Range"
	1    6800 4000
	1    0    0    -1  
$EndComp
Text Notes 4650 2350 0    40   ~ 0
5.2V -> 3.25V
$Comp
L power:PWR_FLAG #FLG04
U 1 1
P 8050 3450
F 0 "#FLG04" H 8050 3525 50  0001 C CNN
F 1 "PWR_FLAG" H 8050 3623 50  0000 C CNN
F 2 "" H 8050 3450 50  0001 C CNN
F 3 "~" H 8050 3450 50  0001 C CNN
	1    8050 3450
	1    0    0    -1  
$EndComp
Wire Wire Line
	8050 3450 8050 3500
$Comp
L power:PWR_FLAG #FLG02
U 1 1
P 7900 1700
F 0 "#FLG02" H 7900 1775 50  0001 C CNN
F 1 "PWR_FLAG" V 7888 2002 50  0000 C CNN
F 2 "" H 7900 1700 50  0001 C CNN
F 3 "~" H 7900 1700 50  0001 C CNN
	1    7900 1700
	0    -1   -1   0   
$EndComp
Wire Wire Line
	7900 1700 7950 1700
Connection ~ 7950 1700
$Comp
L power:PWR_FLAG #FLG01
U 1 1
P 3900 1500
F 0 "#FLG01" H 3900 1575 50  0001 C CNN
F 1 "PWR_FLAG" H 3858 1428 50  0000 C CNN
F 2 "" H 3900 1500 50  0001 C CNN
F 3 "~" H 3900 1500 50  0001 C CNN
	1    3900 1500
	1    0    0    -1  
$EndComp
Connection ~ 3700 1500
$Comp
L power:PWR_FLAG #FLG03
U 1 1
P 7900 2000
F 0 "#FLG03" H 7900 2075 50  0001 C CNN
F 1 "PWR_FLAG" V 7888 2302 50  0000 C CNN
F 2 "" H 7900 2000 50  0001 C CNN
F 3 "~" H 7900 2000 50  0001 C CNN
	1    7900 2000
	0    -1   -1   0   
$EndComp
Wire Wire Line
	7900 2000 7950 2000
$Comp
L Device:D_Schottky_ALT D?
U 1 1
P 4150 1500
AR Path="/6047AD75" Ref="D?"  Part="1" 
AR Path="/60656A7D/6047AD75" Ref="D7"  Part="1" 
F 0 "D7" H 4150 1400 50  0000 C CNN
F 1 "D_Schottky_ALT" H 4150 1626 50  0001 C CNN
F 2 "JetkovKiCADLib:NSPU3051" H 4150 1500 50  0001 C CNN
F 3 "http://www.onsemi.com/pub/Collateral/NSPU3051-D.PDF" H 4150 1500 50  0001 C CNN
F 4 "TVS DIODE 5.5V 9.5V 2X2DFN" H 4150 1500 50  0001 C CNN "Description"
F 5 "ON Semiconductor" H 4150 1500 50  0001 C CNN "Manufacturer"
F 6 "NSPU3051N2T5G" H 4150 1500 50  0001 C CNN "Part Number"
F 7 "-65°C +150°C" H 4150 1500 50  0001 C CNN "Temp Range"
	1    4150 1500
	1    0    0    1   
$EndComp
$Comp
L power:GND #PWR085
U 1 1
P 4400 1600
F 0 "#PWR085" H 4400 1350 50  0001 C CNN
F 1 "GND" H 4405 1427 50  0000 C CNN
F 2 "" H 4400 1600 50  0001 C CNN
F 3 "" H 4400 1600 50  0001 C CNN
	1    4400 1600
	-1   0    0    -1  
$EndComp
Wire Wire Line
	4300 1500 4400 1500
Wire Wire Line
	4400 1500 4400 1600
Wire Wire Line
	3700 1500 3900 1500
Connection ~ 3900 1500
Wire Wire Line
	3900 1500 4000 1500
$EndSCHEMATC
